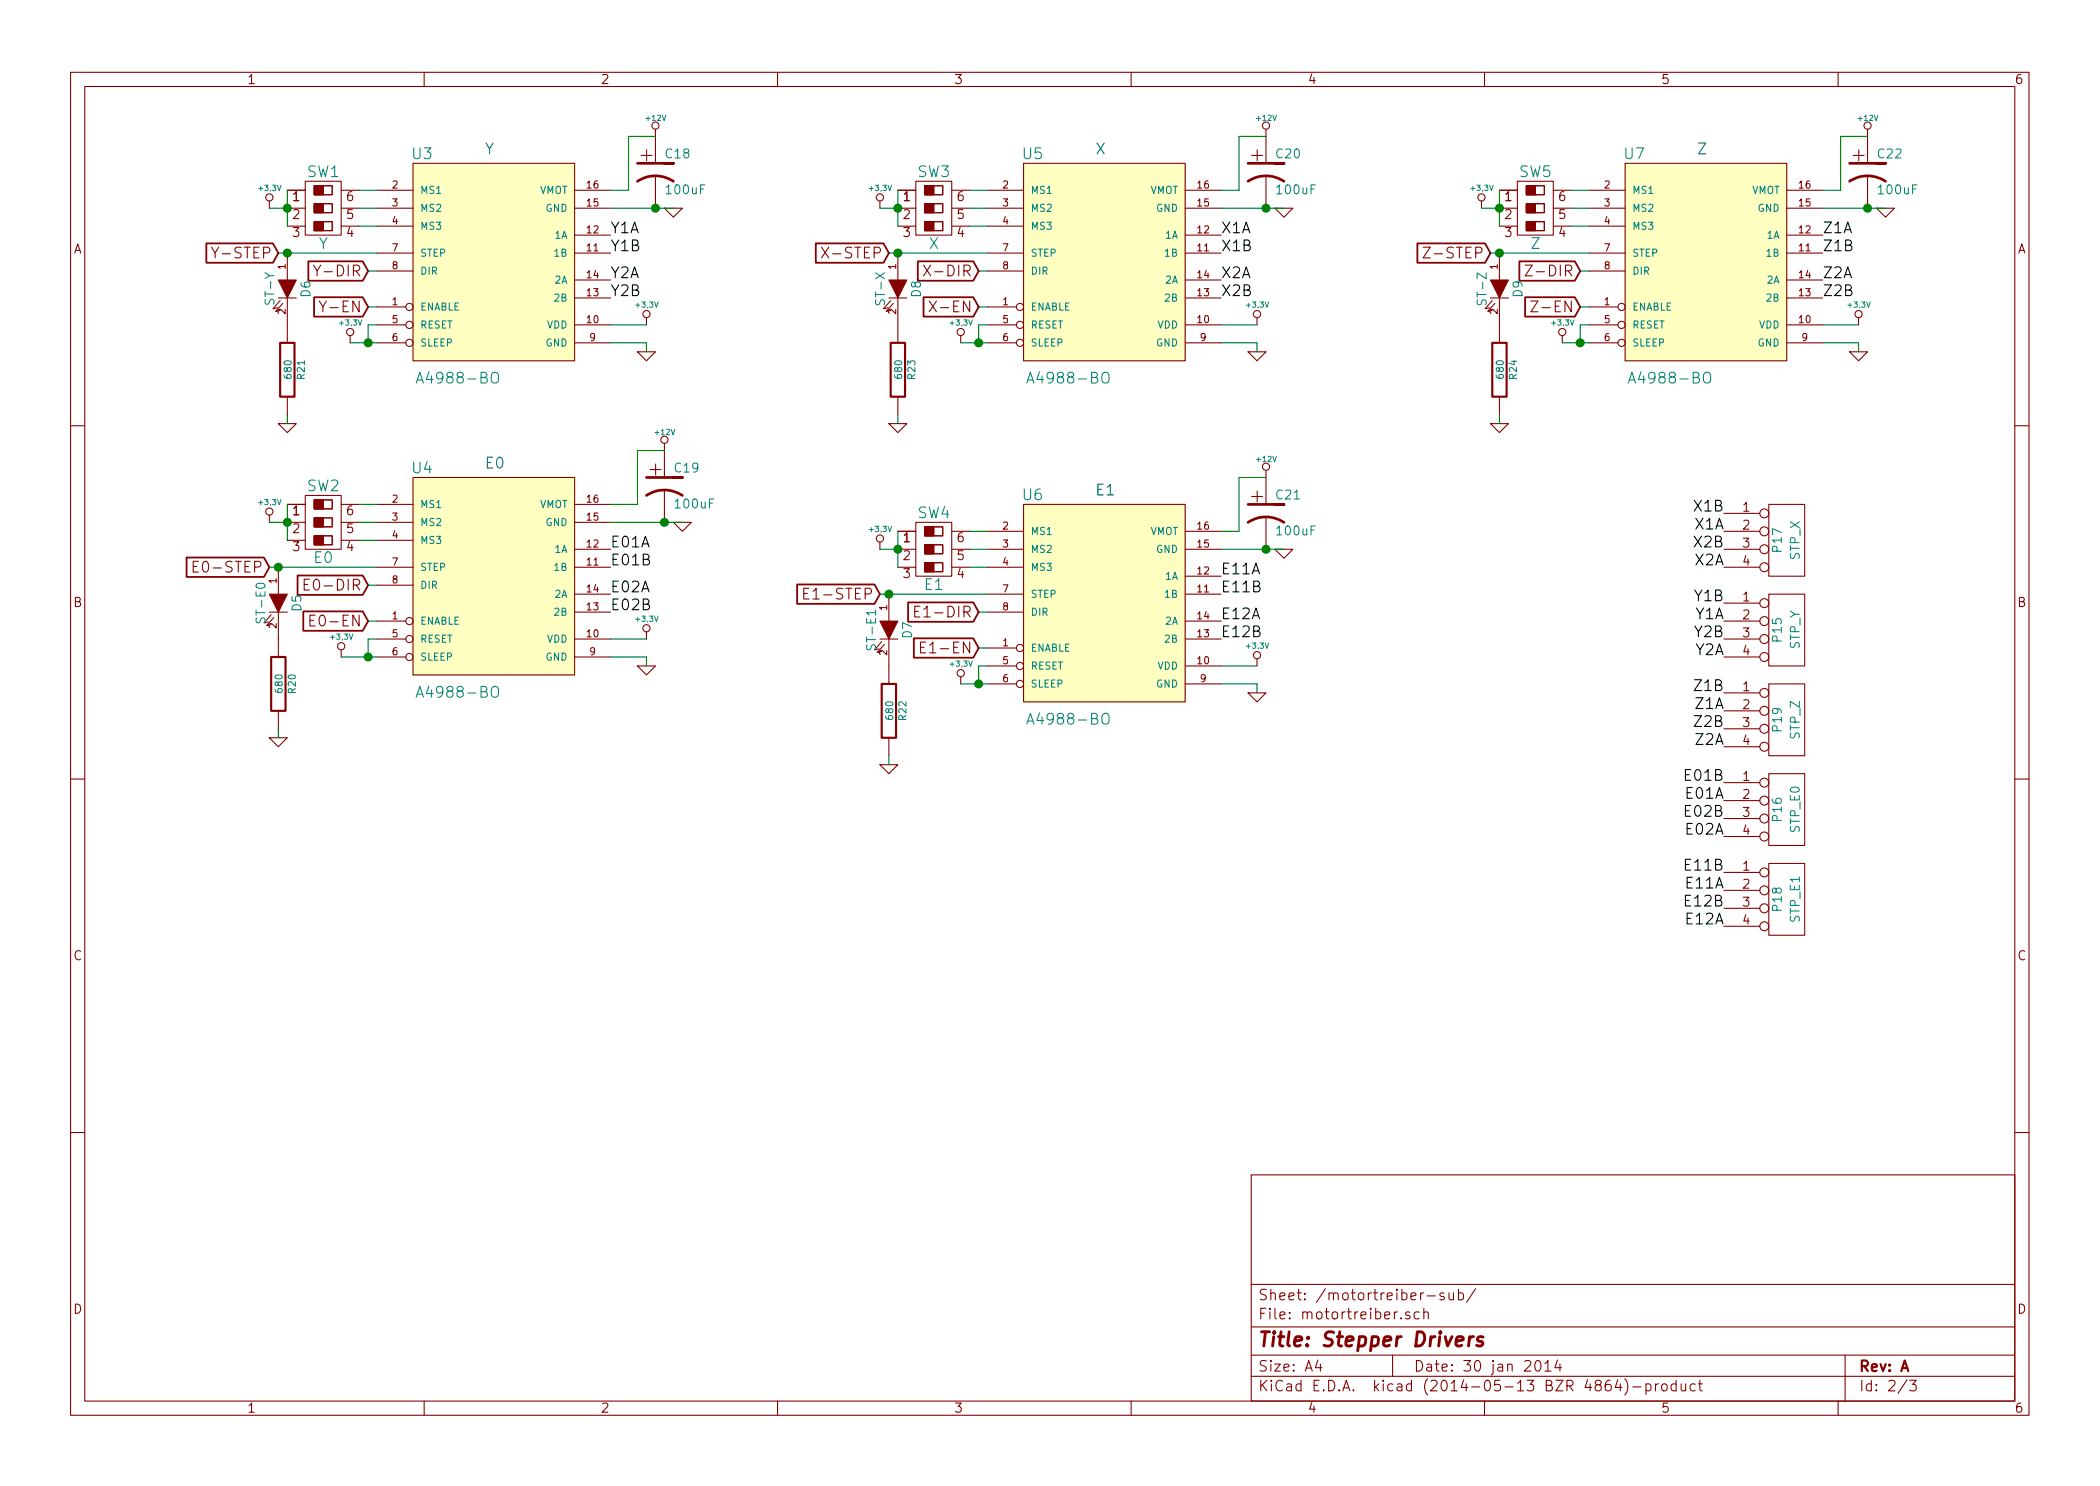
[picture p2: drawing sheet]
EESchema Schematic File Version 2
LIBS:power
LIBS:device
LIBS:transistors
LIBS:conn
LIBS:linear
LIBS:regul
LIBS:74xx
LIBS:cmos4000
LIBS:adc-dac
LIBS:memory
LIBS:xilinx
LIBS:special
LIBS:microcontrollers
LIBS:dsp
LIBS:microchip
LIBS:analog_switches
LIBS:motorola
LIBS:texas
LIBS:intel
LIBS:audio
LIBS:interface
LIBS:digital-audio
LIBS:philips
LIBS:display
LIBS:cypress
LIBS:siliconi
LIBS:opto
LIBS:atmel
LIBS:contrib
LIBS:valves
LIBS:3dprinter-special-parts
LIBS:dips-s
LIBS:mainboard-cache
EELAYER 24 0
EELAYER END
$Descr A4 11693 8268
encoding utf-8
Sheet 2 3
Title "Stepper Drivers"
Date "30 jan 2014"
Rev "A"
Comp ""
Comment1 ""
Comment2 ""
Comment3 ""
Comment4 ""
$EndDescr
$Comp
L A4988-BO U3
U 1 1
P 2750 1400
F 0 "U3" H 2350 1950 60  0000 C CNN
F 1 "A4988-BO" H 2550 700 60  0000 C CNN
F 2 "~" H 3100 900 60  0000 C CNN
F 3 "~" H 3100 900 60  0000 C CNN
	1    2750 1400
	1    0    0    -1  
$EndComp
$Comp
L +3,3V #PWR071
U 1 1
P 3600 1800
F 0 "#PWR071" H 3600 1760 30  0001 C CNN
F 1 "+3,3V" H 3600 1910 30  0000 C CNN
F 2 "" H 3600 1800 60  0000 C CNN
F 3 "" H 3600 1800 60  0000 C CNN
	1    3600 1800
	1    0    0    -1  
$EndComp
$Comp
L GND #PWR072
U 1 1
P 3600 1950
F 0 "#PWR072" H 3600 1950 30  0001 C CNN
F 1 "GND" H 3600 1880 30  0001 C CNN
F 2 "" H 3600 1950 60  0000 C CNN
F 3 "" H 3600 1950 60  0000 C CNN
	1    3600 1950
	1    0    0    -1  
$EndComp
$Comp
L CP1 C18
U 1 1
P 3650 950
F 0 "C18" H 3700 1050 50  0000 L CNN
F 1 "100uF" H 3700 850 50  0000 L CNN
F 2 "~" H 3650 950 60  0000 C CNN
F 3 "~" H 3650 950 60  0000 C CNN
	1    3650 950 
	1    0    0    -1  
$EndComp
$Comp
L +12V #PWR073
U 1 1
P 3650 750
F 0 "#PWR073" H 3650 700 20  0001 C CNN
F 1 "+12V" H 3650 850 30  0000 C CNN
F 2 "" H 3650 750 60  0000 C CNN
F 3 "" H 3650 750 60  0000 C CNN
	1    3650 750 
	1    0    0    -1  
$EndComp
Text Notes 2700 850  0    60   ~ 0
Y
$Comp
L CONN_4 P15
U 1 1
P 9950 3500
F 0 "P15" V 9900 3500 50  0000 C CNN
F 1 "STP_Y" V 10000 3500 50  0000 C CNN
F 2 "" H 9950 3500 60  0000 C CNN
F 3 "" H 9950 3500 60  0000 C CNN
	1    9950 3500
	1    0    0    -1  
$EndComp
$Comp
L A4988-BO U5
U 1 1
P 6150 1400
F 0 "U5" H 5750 1950 60  0000 C CNN
F 1 "A4988-BO" H 5950 700 60  0000 C CNN
F 2 "~" H 6500 900 60  0000 C CNN
F 3 "~" H 6500 900 60  0000 C CNN
	1    6150 1400
	1    0    0    -1  
$EndComp
$Comp
L +3,3V #PWR074
U 1 1
P 7000 1800
F 0 "#PWR074" H 7000 1760 30  0001 C CNN
F 1 "+3,3V" H 7000 1910 30  0000 C CNN
F 2 "" H 7000 1800 60  0000 C CNN
F 3 "" H 7000 1800 60  0000 C CNN
	1    7000 1800
	1    0    0    -1  
$EndComp
$Comp
L GND #PWR075
U 1 1
P 7000 1950
F 0 "#PWR075" H 7000 1950 30  0001 C CNN
F 1 "GND" H 7000 1880 30  0001 C CNN
F 2 "" H 7000 1950 60  0000 C CNN
F 3 "" H 7000 1950 60  0000 C CNN
	1    7000 1950
	1    0    0    -1  
$EndComp
$Comp
L CP1 C20
U 1 1
P 7050 950
F 0 "C20" H 7100 1050 50  0000 L CNN
F 1 "100uF" H 7100 850 50  0000 L CNN
F 2 "~" H 7050 950 60  0000 C CNN
F 3 "~" H 7050 950 60  0000 C CNN
	1    7050 950 
	1    0    0    -1  
$EndComp
$Comp
L +12V #PWR076
U 1 1
P 7050 750
F 0 "#PWR076" H 7050 700 20  0001 C CNN
F 1 "+12V" H 7050 850 30  0000 C CNN
F 2 "" H 7050 750 60  0000 C CNN
F 3 "" H 7050 750 60  0000 C CNN
	1    7050 750 
	1    0    0    -1  
$EndComp
Text Notes 6100 850  0    60   ~ 0
X
$Comp
L CONN_4 P17
U 1 1
P 9950 3000
F 0 "P17" V 9900 3000 50  0000 C CNN
F 1 "STP_X" V 10000 3000 50  0000 C CNN
F 2 "" H 9950 3000 60  0000 C CNN
F 3 "" H 9950 3000 60  0000 C CNN
	1    9950 3000
	1    0    0    -1  
$EndComp
$Comp
L A4988-BO U7
U 1 1
P 9500 1400
F 0 "U7" H 9100 1950 60  0000 C CNN
F 1 "A4988-BO" H 9300 700 60  0000 C CNN
F 2 "~" H 9850 900 60  0000 C CNN
F 3 "~" H 9850 900 60  0000 C CNN
	1    9500 1400
	1    0    0    -1  
$EndComp
$Comp
L +3,3V #PWR077
U 1 1
P 10350 1800
F 0 "#PWR077" H 10350 1760 30  0001 C CNN
F 1 "+3,3V" H 10350 1910 30  0000 C CNN
F 2 "" H 10350 1800 60  0000 C CNN
F 3 "" H 10350 1800 60  0000 C CNN
	1    10350 1800
	1    0    0    -1  
$EndComp
$Comp
L GND #PWR078
U 1 1
P 10350 1950
F 0 "#PWR078" H 10350 1950 30  0001 C CNN
F 1 "GND" H 10350 1880 30  0001 C CNN
F 2 "" H 10350 1950 60  0000 C CNN
F 3 "" H 10350 1950 60  0000 C CNN
	1    10350 1950
	1    0    0    -1  
$EndComp
$Comp
L CP1 C22
U 1 1
P 10400 950
F 0 "C22" H 10450 1050 50  0000 L CNN
F 1 "100uF" H 10450 850 50  0000 L CNN
F 2 "~" H 10400 950 60  0000 C CNN
F 3 "~" H 10400 950 60  0000 C CNN
	1    10400 950 
	1    0    0    -1  
$EndComp
$Comp
L +12V #PWR079
U 1 1
P 10400 750
F 0 "#PWR079" H 10400 700 20  0001 C CNN
F 1 "+12V" H 10400 850 30  0000 C CNN
F 2 "" H 10400 750 60  0000 C CNN
F 3 "" H 10400 750 60  0000 C CNN
	1    10400 750 
	1    0    0    -1  
$EndComp
Text Notes 9450 850  0    60   ~ 0
Z
$Comp
L CONN_4 P19
U 1 1
P 9950 4000
F 0 "P19" V 9900 4000 50  0000 C CNN
F 1 "STP_Z" V 10000 4000 50  0000 C CNN
F 2 "" H 9950 4000 60  0000 C CNN
F 3 "" H 9950 4000 60  0000 C CNN
	1    9950 4000
	1    0    0    -1  
$EndComp
$Comp
L A4988-BO U4
U 1 1
P 2750 3150
F 0 "U4" H 2350 3700 60  0000 C CNN
F 1 "A4988-BO" H 2550 2450 60  0000 C CNN
F 2 "~" H 3100 2650 60  0000 C CNN
F 3 "~" H 3100 2650 60  0000 C CNN
	1    2750 3150
	1    0    0    -1  
$EndComp
$Comp
L +3,3V #PWR080
U 1 1
P 3600 3550
F 0 "#PWR080" H 3600 3510 30  0001 C CNN
F 1 "+3,3V" H 3600 3660 30  0000 C CNN
F 2 "" H 3600 3550 60  0000 C CNN
F 3 "" H 3600 3550 60  0000 C CNN
	1    3600 3550
	1    0    0    -1  
$EndComp
$Comp
L GND #PWR081
U 1 1
P 3600 3700
F 0 "#PWR081" H 3600 3700 30  0001 C CNN
F 1 "GND" H 3600 3630 30  0001 C CNN
F 2 "" H 3600 3700 60  0000 C CNN
F 3 "" H 3600 3700 60  0000 C CNN
	1    3600 3700
	1    0    0    -1  
$EndComp
$Comp
L CP1 C19
U 1 1
P 3700 2700
F 0 "C19" H 3750 2800 50  0000 L CNN
F 1 "100uF" H 3750 2600 50  0000 L CNN
F 2 "~" H 3700 2700 60  0000 C CNN
F 3 "~" H 3700 2700 60  0000 C CNN
	1    3700 2700
	1    0    0    -1  
$EndComp
$Comp
L +12V #PWR082
U 1 1
P 3700 2500
F 0 "#PWR082" H 3700 2450 20  0001 C CNN
F 1 "+12V" H 3700 2600 30  0000 C CNN
F 2 "" H 3700 2500 60  0000 C CNN
F 3 "" H 3700 2500 60  0000 C CNN
	1    3700 2500
	1    0    0    -1  
$EndComp
Text Notes 2700 2600 0    60   ~ 0
E0
$Comp
L CONN_4 P16
U 1 1
P 9950 4500
F 0 "P16" V 9900 4500 50  0000 C CNN
F 1 "STP_E0" V 10000 4500 50  0000 C CNN
F 2 "" H 9950 4500 60  0000 C CNN
F 3 "" H 9950 4500 60  0000 C CNN
	1    9950 4500
	1    0    0    -1  
$EndComp
$Comp
L A4988-BO U6
U 1 1
P 6150 3300
F 0 "U6" H 5750 3850 60  0000 C CNN
F 1 "A4988-BO" H 5950 2600 60  0000 C CNN
F 2 "~" H 6500 2800 60  0000 C CNN
F 3 "~" H 6500 2800 60  0000 C CNN
	1    6150 3300
	1    0    0    -1  
$EndComp
$Comp
L +3,3V #PWR083
U 1 1
P 7000 3700
F 0 "#PWR083" H 7000 3660 30  0001 C CNN
F 1 "+3,3V" H 7000 3810 30  0000 C CNN
F 2 "" H 7000 3700 60  0000 C CNN
F 3 "" H 7000 3700 60  0000 C CNN
	1    7000 3700
	1    0    0    -1  
$EndComp
$Comp
L GND #PWR084
U 1 1
P 7000 3850
F 0 "#PWR084" H 7000 3850 30  0001 C CNN
F 1 "GND" H 7000 3780 30  0001 C CNN
F 2 "" H 7000 3850 60  0000 C CNN
F 3 "" H 7000 3850 60  0000 C CNN
	1    7000 3850
	1    0    0    -1  
$EndComp
$Comp
L CP1 C21
U 1 1
P 7050 2850
F 0 "C21" H 7100 2950 50  0000 L CNN
F 1 "100uF" H 7100 2750 50  0000 L CNN
F 2 "~" H 7050 2850 60  0000 C CNN
F 3 "~" H 7050 2850 60  0000 C CNN
	1    7050 2850
	1    0    0    -1  
$EndComp
$Comp
L +12V #PWR085
U 1 1
P 7050 2650
F 0 "#PWR085" H 7050 2600 20  0001 C CNN
F 1 "+12V" H 7050 2750 30  0000 C CNN
F 2 "" H 7050 2650 60  0000 C CNN
F 3 "" H 7050 2650 60  0000 C CNN
	1    7050 2650
	1    0    0    -1  
$EndComp
Text Notes 6100 2750 0    60   ~ 0
E1
$Comp
L CONN_4 P18
U 1 1
P 9950 5000
F 0 "P18" V 9900 5000 50  0000 C CNN
F 1 "STP_E1" V 10000 5000 50  0000 C CNN
F 2 "" H 9950 5000 60  0000 C CNN
F 3 "" H 9950 5000 60  0000 C CNN
	1    9950 5000
	1    0    0    -1  
$EndComp
Text GLabel 4900 3300 0    60   Input ~ 0
E1-STEP
Text GLabel 5450 3400 0    60   Input ~ 0
E1-DIR
Text GLabel 5450 3600 0    60   Input ~ 0
E1-EN
Text GLabel 1500 3150 0    60   Input ~ 0
E0-STEP
Text GLabel 2050 3250 0    60   Input ~ 0
E0-DIR
Text GLabel 2050 3450 0    60   Input ~ 0
E0-EN
Text GLabel 1550 1400 0    60   Input ~ 0
Y-STEP
Text GLabel 2050 1500 0    60   Input ~ 0
Y-DIR
Text GLabel 2050 1700 0    60   Input ~ 0
Y-EN
Text GLabel 4950 1400 0    60   Input ~ 0
X-STEP
Text GLabel 5450 1500 0    60   Input ~ 0
X-DIR
Text GLabel 5450 1700 0    60   Input ~ 0
X-EN
Text GLabel 8300 1400 0    60   Input ~ 0
Z-STEP
Text GLabel 8800 1500 0    60   Input ~ 0
Z-DIR
Text GLabel 8800 1700 0    60   Input ~ 0
Z-EN
$Comp
L LED D6
U 1 1
P 1600 1600
F 0 "D6" H 1600 1700 50  0000 C CNN
F 1 "ST-Y" H 1600 1500 50  0000 C CNN
F 2 "" H 1600 1600 60  0000 C CNN
F 3 "" H 1600 1600 60  0000 C CNN
F 4 "Orange" H 1600 1600 60  0001 C CNN "Color"
	1    1600 1600
	0    1    1    0   
$EndComp
$Comp
L LED D8
U 1 1
P 5000 1600
F 0 "D8" H 5000 1700 50  0000 C CNN
F 1 "ST-X" H 5000 1500 50  0000 C CNN
F 2 "" H 5000 1600 60  0000 C CNN
F 3 "" H 5000 1600 60  0000 C CNN
F 4 "Orange" H 5000 1600 60  0001 C CNN "Color"
	1    5000 1600
	0    1    1    0   
$EndComp
$Comp
L LED D9
U 1 1
P 8350 1600
F 0 "D9" H 8350 1700 50  0000 C CNN
F 1 "ST-Z" H 8350 1500 50  0000 C CNN
F 2 "" H 8350 1600 60  0000 C CNN
F 3 "" H 8350 1600 60  0000 C CNN
F 4 "Orange" H 8350 1600 60  0001 C CNN "Color"
	1    8350 1600
	0    1    1    0   
$EndComp
$Comp
L LED D7
U 1 1
P 4950 3500
F 0 "D7" H 4950 3600 50  0000 C CNN
F 1 "ST-E1" H 4950 3400 50  0000 C CNN
F 2 "" H 4950 3500 60  0000 C CNN
F 3 "" H 4950 3500 60  0000 C CNN
	1    4950 3500
	0    1    1    0   
$EndComp
$Comp
L LED D5
U 1 1
P 1550 3350
F 0 "D5" H 1550 3450 50  0000 C CNN
F 1 "ST-E0" H 1550 3250 50  0000 C CNN
F 2 "" H 1550 3350 60  0000 C CNN
F 3 "" H 1550 3350 60  0000 C CNN
F 4 "Orange" H 1550 3350 60  0001 C CNN "Color"
	1    1550 3350
	0    1    1    0   
$EndComp
$Comp
L R R21
U 1 1
P 1600 2050
F 0 "R21" V 1680 2050 40  0000 C CNN
F 1 "680" V 1607 2051 40  0000 C CNN
F 2 "" V 1530 2050 30  0000 C CNN
F 3 "" H 1600 2050 30  0000 C CNN
	1    1600 2050
	1    0    0    -1  
$EndComp
$Comp
L GND #PWR086
U 1 1
P 1600 2350
F 0 "#PWR086" H 1600 2350 30  0001 C CNN
F 1 "GND" H 1600 2280 30  0001 C CNN
F 2 "" H 1600 2350 60  0000 C CNN
F 3 "" H 1600 2350 60  0000 C CNN
	1    1600 2350
	1    0    0    -1  
$EndComp
$Comp
L R R20
U 1 1
P 1550 3800
F 0 "R20" V 1630 3800 40  0000 C CNN
F 1 "680" V 1557 3801 40  0000 C CNN
F 2 "" V 1480 3800 30  0000 C CNN
F 3 "" H 1550 3800 30  0000 C CNN
F 4 "Orange" V 1550 3800 60  0001 C CNN "Color"
	1    1550 3800
	1    0    0    -1  
$EndComp
$Comp
L GND #PWR087
U 1 1
P 1550 4100
F 0 "#PWR087" H 1550 4100 30  0001 C CNN
F 1 "GND" H 1550 4030 30  0001 C CNN
F 2 "" H 1550 4100 60  0000 C CNN
F 3 "" H 1550 4100 60  0000 C CNN
	1    1550 4100
	1    0    0    -1  
$EndComp
$Comp
L R R22
U 1 1
P 4950 3950
F 0 "R22" V 5030 3950 40  0000 C CNN
F 1 "680" V 4957 3951 40  0000 C CNN
F 2 "" V 4880 3950 30  0000 C CNN
F 3 "" H 4950 3950 30  0000 C CNN
F 4 "Orange" V 4950 3950 60  0001 C CNN "Color"
	1    4950 3950
	1    0    0    -1  
$EndComp
$Comp
L GND #PWR088
U 1 1
P 4950 4250
F 0 "#PWR088" H 4950 4250 30  0001 C CNN
F 1 "GND" H 4950 4180 30  0001 C CNN
F 2 "" H 4950 4250 60  0000 C CNN
F 3 "" H 4950 4250 60  0000 C CNN
	1    4950 4250
	1    0    0    -1  
$EndComp
$Comp
L R R23
U 1 1
P 5000 2050
F 0 "R23" V 5080 2050 40  0000 C CNN
F 1 "680" V 5007 2051 40  0000 C CNN
F 2 "" V 4930 2050 30  0000 C CNN
F 3 "" H 5000 2050 30  0000 C CNN
	1    5000 2050
	1    0    0    -1  
$EndComp
$Comp
L GND #PWR089
U 1 1
P 5000 2350
F 0 "#PWR089" H 5000 2350 30  0001 C CNN
F 1 "GND" H 5000 2280 30  0001 C CNN
F 2 "" H 5000 2350 60  0000 C CNN
F 3 "" H 5000 2350 60  0000 C CNN
	1    5000 2350
	1    0    0    -1  
$EndComp
$Comp
L R R24
U 1 1
P 8350 2050
F 0 "R24" V 8430 2050 40  0000 C CNN
F 1 "680" V 8357 2051 40  0000 C CNN
F 2 "" V 8280 2050 30  0000 C CNN
F 3 "" H 8350 2050 30  0000 C CNN
	1    8350 2050
	1    0    0    -1  
$EndComp
$Comp
L GND #PWR090
U 1 1
P 8350 2350
F 0 "#PWR090" H 8350 2350 30  0001 C CNN
F 1 "GND" H 8350 2280 30  0001 C CNN
F 2 "" H 8350 2350 60  0000 C CNN
F 3 "" H 8350 2350 60  0000 C CNN
	1    8350 2350
	1    0    0    -1  
$EndComp
$Comp
L DIPS_03 SW4
U 1 1
P 5200 3050
F 0 "SW4" V 5000 3050 60  0000 C CNN
F 1 "E1" V 5400 3050 60  0000 C CNN
F 2 "" H 5200 3050 60  0000 C CNN
F 3 "" H 5200 3050 60  0000 C CNN
	1    5200 3050
	0    1    1    0   
$EndComp
$Comp
L +3,3V #PWR091
U 1 1
P 4900 3050
F 0 "#PWR091" H 4900 3010 30  0001 C CNN
F 1 "+3,3V" H 4900 3160 30  0000 C CNN
F 2 "" H 4900 3050 60  0000 C CNN
F 3 "" H 4900 3050 60  0000 C CNN
	1    4900 3050
	1    0    0    -1  
$EndComp
$Comp
L DIPS_03 SW3
U 1 1
P 5200 1150
F 0 "SW3" V 5000 1150 60  0000 C CNN
F 1 "X" V 5400 1150 60  0000 C CNN
F 2 "" H 5200 1150 60  0000 C CNN
F 3 "" H 5200 1150 60  0000 C CNN
	1    5200 1150
	0    1    1    0   
$EndComp
$Comp
L +3,3V #PWR092
U 1 1
P 4900 1150
F 0 "#PWR092" H 4900 1110 30  0001 C CNN
F 1 "+3,3V" H 4900 1260 30  0000 C CNN
F 2 "" H 4900 1150 60  0000 C CNN
F 3 "" H 4900 1150 60  0000 C CNN
	1    4900 1150
	1    0    0    -1  
$EndComp
$Comp
L DIPS_03 SW5
U 1 1
P 8550 1150
F 0 "SW5" V 8350 1150 60  0000 C CNN
F 1 "Z" V 8750 1150 60  0000 C CNN
F 2 "" H 8550 1150 60  0000 C CNN
F 3 "" H 8550 1150 60  0000 C CNN
	1    8550 1150
	0    1    1    0   
$EndComp
$Comp
L +3,3V #PWR093
U 1 1
P 8250 1150
F 0 "#PWR093" H 8250 1110 30  0001 C CNN
F 1 "+3,3V" H 8250 1260 30  0000 C CNN
F 2 "" H 8250 1150 60  0000 C CNN
F 3 "" H 8250 1150 60  0000 C CNN
	1    8250 1150
	1    0    0    -1  
$EndComp
$Comp
L DIPS_03 SW1
U 1 1
P 1800 1150
F 0 "SW1" V 1600 1150 60  0000 C CNN
F 1 "Y" V 2000 1150 60  0000 C CNN
F 2 "" H 1800 1150 60  0000 C CNN
F 3 "" H 1800 1150 60  0000 C CNN
	1    1800 1150
	0    1    1    0   
$EndComp
$Comp
L +3,3V #PWR094
U 1 1
P 1500 1150
F 0 "#PWR094" H 1500 1110 30  0001 C CNN
F 1 "+3,3V" H 1500 1260 30  0000 C CNN
F 2 "" H 1500 1150 60  0000 C CNN
F 3 "" H 1500 1150 60  0000 C CNN
	1    1500 1150
	1    0    0    -1  
$EndComp
$Comp
L DIPS_03 SW2
U 1 1
P 1800 2900
F 0 "SW2" V 1600 2900 60  0000 C CNN
F 1 "E0" V 2000 2900 60  0000 C CNN
F 2 "" H 1800 2900 60  0000 C CNN
F 3 "" H 1800 2900 60  0000 C CNN
	1    1800 2900
	0    1    1    0   
$EndComp
$Comp
L +3,3V #PWR095
U 1 1
P 1500 2900
F 0 "#PWR095" H 1500 2860 30  0001 C CNN
F 1 "+3,3V" H 1500 3010 30  0000 C CNN
F 2 "" H 1500 2900 60  0000 C CNN
F 3 "" H 1500 2900 60  0000 C CNN
	1    1500 2900
	1    0    0    -1  
$EndComp
$Comp
L +3,3V #PWR096
U 1 1
P 5350 3800
F 0 "#PWR096" H 5350 3760 30  0001 C CNN
F 1 "+3,3V" H 5350 3910 30  0000 C CNN
F 2 "" H 5350 3800 60  0000 C CNN
F 3 "" H 5350 3800 60  0000 C CNN
	1    5350 3800
	1    0    0    -1  
$EndComp
$Comp
L +3,3V #PWR097
U 1 1
P 5350 1900
F 0 "#PWR097" H 5350 1860 30  0001 C CNN
F 1 "+3,3V" H 5350 2010 30  0000 C CNN
F 2 "" H 5350 1900 60  0000 C CNN
F 3 "" H 5350 1900 60  0000 C CNN
	1    5350 1900
	1    0    0    -1  
$EndComp
$Comp
L +3,3V #PWR098
U 1 1
P 8700 1900
F 0 "#PWR098" H 8700 1860 30  0001 C CNN
F 1 "+3,3V" H 8700 2010 30  0000 C CNN
F 2 "" H 8700 1900 60  0000 C CNN
F 3 "" H 8700 1900 60  0000 C CNN
	1    8700 1900
	1    0    0    -1  
$EndComp
$Comp
L +3,3V #PWR099
U 1 1
P 1950 1900
F 0 "#PWR099" H 1950 1860 30  0001 C CNN
F 1 "+3,3V" H 1950 2010 30  0000 C CNN
F 2 "" H 1950 1900 60  0000 C CNN
F 3 "" H 1950 1900 60  0000 C CNN
	1    1950 1900
	1    0    0    -1  
$EndComp
$Comp
L +3,3V #PWR0100
U 1 1
P 1900 3650
F 0 "#PWR0100" H 1900 3610 30  0001 C CNN
F 1 "+3,3V" H 1900 3760 30  0000 C CNN
F 2 "" H 1900 3650 60  0000 C CNN
F 3 "" H 1900 3650 60  0000 C CNN
	1    1900 3650
	1    0    0    -1  
$EndComp
$Comp
L GND #PWR0101
U 1 1
P 7150 1150
F 0 "#PWR0101" H 7150 1150 30  0001 C CNN
F 1 "GND" H 7150 1080 30  0001 C CNN
F 2 "" H 7150 1150 60  0000 C CNN
F 3 "" H 7150 1150 60  0000 C CNN
	1    7150 1150
	1    0    0    -1  
$EndComp
$Comp
L GND #PWR0102
U 1 1
P 10500 1150
F 0 "#PWR0102" H 10500 1150 30  0001 C CNN
F 1 "GND" H 10500 1080 30  0001 C CNN
F 2 "" H 10500 1150 60  0000 C CNN
F 3 "" H 10500 1150 60  0000 C CNN
	1    10500 1150
	1    0    0    -1  
$EndComp
$Comp
L GND #PWR0103
U 1 1
P 3750 1150
F 0 "#PWR0103" H 3750 1150 30  0001 C CNN
F 1 "GND" H 3750 1080 30  0001 C CNN
F 2 "" H 3750 1150 60  0000 C CNN
F 3 "" H 3750 1150 60  0000 C CNN
	1    3750 1150
	1    0    0    -1  
$EndComp
$Comp
L GND #PWR0104
U 1 1
P 3800 2900
F 0 "#PWR0104" H 3800 2900 30  0001 C CNN
F 1 "GND" H 3800 2830 30  0001 C CNN
F 2 "" H 3800 2900 60  0000 C CNN
F 3 "" H 3800 2900 60  0000 C CNN
	1    3800 2900
	1    0    0    -1  
$EndComp
$Comp
L GND #PWR0105
U 1 1
P 7150 3050
F 0 "#PWR0105" H 7150 3050 30  0001 C CNN
F 1 "GND" H 7150 2980 30  0001 C CNN
F 2 "" H 7150 3050 60  0000 C CNN
F 3 "" H 7150 3050 60  0000 C CNN
	1    7150 3050
	1    0    0    -1  
$EndComp
Wire Wire Line
	3400 1150 3750 1150
Wire Wire Line
	3600 1900 3600 1950
Wire Wire Line
	3400 1900 3600 1900
Wire Wire Line
	3400 1800 3600 1800
Wire Wire Line
	3400 1050 3500 1050
Wire Wire Line
	3500 1050 3500 750 
Wire Wire Line
	3500 750  3650 750 
Wire Wire Line
	6800 1150 7150 1150
Wire Wire Line
	7000 1900 7000 1950
Wire Wire Line
	6800 1900 7000 1900
Wire Wire Line
	6800 1800 7000 1800
Wire Wire Line
	6800 1050 6900 1050
Wire Wire Line
	6900 1050 6900 750 
Wire Wire Line
	6900 750  7050 750 
Wire Wire Line
	10150 1150 10500 1150
Wire Wire Line
	10350 1900 10350 1950
Wire Wire Line
	10150 1900 10350 1900
Wire Wire Line
	10150 1800 10350 1800
Wire Wire Line
	10150 1050 10250 1050
Wire Wire Line
	10250 1050 10250 750 
Wire Wire Line
	10250 750  10400 750 
Wire Wire Line
	3400 2900 3800 2900
Wire Wire Line
	3600 3650 3600 3700
Wire Wire Line
	3400 3650 3600 3650
Wire Wire Line
	3400 3550 3600 3550
Wire Wire Line
	3400 2800 3550 2800
Wire Wire Line
	3550 2800 3550 2500
Wire Wire Line
	3550 2500 3700 2500
Wire Wire Line
	6800 3050 7150 3050
Wire Wire Line
	7000 3800 7000 3850
Wire Wire Line
	6800 3800 7000 3800
Wire Wire Line
	6800 3700 7000 3700
Wire Wire Line
	6800 2950 6900 2950
Wire Wire Line
	6900 2950 6900 2650
Wire Wire Line
	6900 2650 7050 2650
Wire Wire Line
	4900 3300 5500 3300
Wire Wire Line
	5450 3400 5500 3400
Wire Wire Line
	5500 3600 5450 3600
Wire Wire Line
	1500 3150 2100 3150
Wire Wire Line
	2050 3250 2100 3250
Wire Wire Line
	2050 3450 2100 3450
Wire Wire Line
	1550 1400 2100 1400
Wire Wire Line
	2100 1500 2050 1500
Wire Wire Line
	2050 1700 2100 1700
Wire Wire Line
	4950 1400 5500 1400
Wire Wire Line
	5450 1500 5500 1500
Wire Wire Line
	5450 1700 5500 1700
Wire Wire Line
	8300 1400 8850 1400
Wire Wire Line
	8850 1500 8800 1500
Wire Wire Line
	8800 1700 8850 1700
Wire Wire Line
	1600 2350 1600 2300
Wire Wire Line
	1550 4100 1550 4050
Wire Wire Line
	4950 4250 4950 4200
Wire Wire Line
	5000 2350 5000 2300
Wire Wire Line
	8350 2350 8350 2300
Wire Wire Line
	5000 2950 5000 3150
Connection ~ 5000 3050
Wire Wire Line
	4900 3050 5000 3050
Wire Wire Line
	5500 2950 5400 2950
Wire Wire Line
	5400 3050 5500 3050
Wire Wire Line
	5500 3150 5400 3150
Wire Wire Line
	5000 1050 5000 1250
Connection ~ 5000 1150
Wire Wire Line
	4900 1150 5000 1150
Wire Wire Line
	5500 1050 5400 1050
Wire Wire Line
	5400 1150 5500 1150
Wire Wire Line
	5500 1250 5400 1250
Wire Wire Line
	8350 1050 8350 1250
Connection ~ 8350 1150
Wire Wire Line
	8250 1150 8350 1150
Wire Wire Line
	8850 1050 8750 1050
Wire Wire Line
	8750 1150 8850 1150
Wire Wire Line
	8850 1250 8750 1250
Wire Wire Line
	1600 1050 1600 1250
Connection ~ 1600 1150
Wire Wire Line
	1500 1150 1600 1150
Wire Wire Line
	2100 1050 2000 1050
Wire Wire Line
	2000 1150 2100 1150
Wire Wire Line
	2100 1250 2000 1250
Wire Wire Line
	1600 2800 1600 3000
Connection ~ 1600 2900
Wire Wire Line
	1500 2900 1600 2900
Wire Wire Line
	2100 2800 2000 2800
Wire Wire Line
	2000 2900 2100 2900
Wire Wire Line
	2100 3000 2000 3000
Connection ~ 5000 1400
Connection ~ 1600 1400
Connection ~ 1550 3150
Connection ~ 4950 3300
Connection ~ 8350 1400
Wire Wire Line
	5500 3800 5350 3800
Wire Wire Line
	5450 3800 5450 3700
Wire Wire Line
	5450 3700 5500 3700
Connection ~ 5450 3800
Wire Wire Line
	1900 3650 2100 3650
Wire Wire Line
	2050 3650 2050 3550
Wire Wire Line
	2050 3550 2100 3550
Connection ~ 2050 3650
Wire Wire Line
	1950 1900 2100 1900
Wire Wire Line
	2050 1900 2050 1800
Wire Wire Line
	2050 1800 2100 1800
Connection ~ 2050 1900
Wire Wire Line
	5350 1900 5500 1900
Wire Wire Line
	5450 1900 5450 1800
Wire Wire Line
	5450 1800 5500 1800
Connection ~ 5450 1900
Wire Wire Line
	8700 1900 8850 1900
Wire Wire Line
	8850 1800 8800 1800
Wire Wire Line
	8800 1800 8800 1900
Connection ~ 8800 1900
Connection ~ 7050 1150
Connection ~ 10400 1150
Connection ~ 3650 1150
Connection ~ 3700 2900
Connection ~ 7050 3050
Text Label 6800 1300 0    60   ~ 0
X1A
Text Label 6800 1400 0    60   ~ 0
X1B
Text Label 6800 1550 0    60   ~ 0
X2A
Text Label 6800 1650 0    60   ~ 0
X2B
Text Label 9600 2850 2    60   ~ 0
X1B
Text Label 9600 2950 2    60   ~ 0
X1A
Text Label 9600 3050 2    60   ~ 0
X2B
Text Label 9600 3150 2    60   ~ 0
X2A
Text Label 9600 3350 2    60   ~ 0
Y1B
Text Label 9600 3450 2    60   ~ 0
Y1A
Text Label 9600 3550 2    60   ~ 0
Y2B
Text Label 9600 3650 2    60   ~ 0
Y2A
Text Label 9600 3850 2    60   ~ 0
Z1B
Text Label 9600 3950 2    60   ~ 0
Z1A
Text Label 9600 4050 2    60   ~ 0
Z2B
Text Label 9600 4150 2    60   ~ 0
Z2A
Text Label 9600 4350 2    60   ~ 0
E01B
Text Label 9600 4450 2    60   ~ 0
E01A
Text Label 9600 4550 2    60   ~ 0
E02B
Text Label 9600 4650 2    60   ~ 0
E02A
Text Label 9600 4850 2    60   ~ 0
E11B
Text Label 9600 4950 2    60   ~ 0
E11A
Text Label 9600 5050 2    60   ~ 0
E12B
Text Label 9600 5150 2    60   ~ 0
E12A
Text Label 3400 1300 0    60   ~ 0
Y1A
Text Label 3400 1400 0    60   ~ 0
Y1B
Text Label 3400 1550 0    60   ~ 0
Y2A
Text Label 3400 1650 0    60   ~ 0
Y2B
Text Label 3400 3050 0    60   ~ 0
E01A
Text Label 3400 3150 0    60   ~ 0
E01B
Text Label 3400 3300 0    60   ~ 0
E02A
Text Label 3400 3400 0    60   ~ 0
E02B
Text Label 10150 1300 0    60   ~ 0
Z1A
Text Label 10150 1400 0    60   ~ 0
Z1B
Text Label 10150 1550 0    60   ~ 0
Z2A
Text Label 10150 1650 0    60   ~ 0
Z2B
Text Label 6800 3200 0    60   ~ 0
E11A
Text Label 6800 3300 0    60   ~ 0
E11B
Text Label 6800 3450 0    60   ~ 0
E12A
Text Label 6800 3550 0    60   ~ 0
E12B
$EndSCHEMATC
